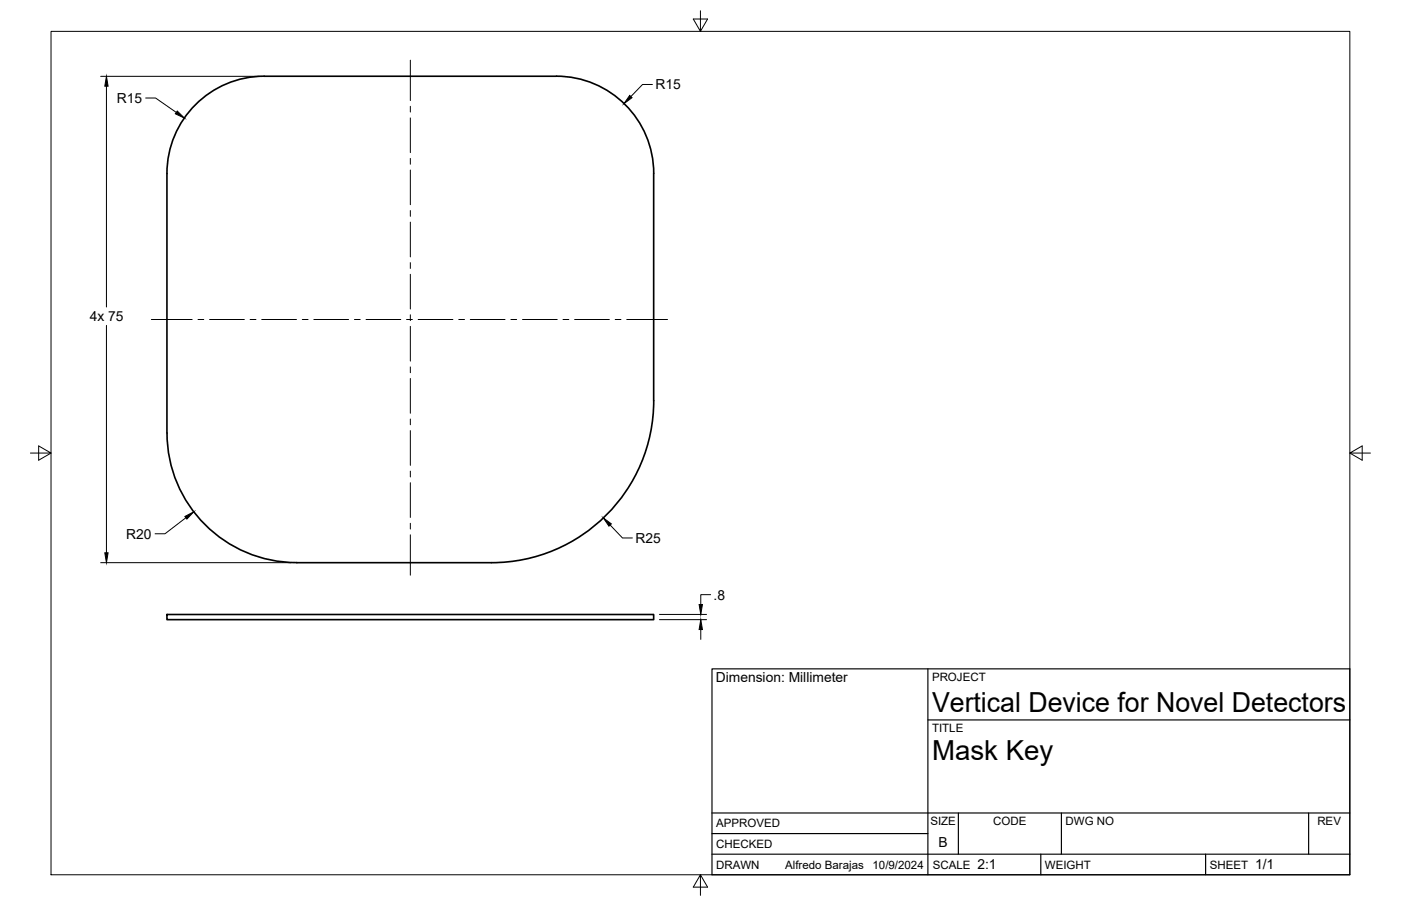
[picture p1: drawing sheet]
<svg xmlns="http://www.w3.org/2000/svg" width="432mm" height="279mm" viewBox="0 0 432 279" stroke-linecap="round" stroke-linejoin="round" font-family="sans-serif">
<!-- layer: Visible -->
<path d="M171.5 23.5a30 30 0 0 1 30 30v70a50 50 0 0 1-50 50h-60a40 40 0 0 1-40-40v-80a30 30 0 0 1 30-30h90M51.5 189.5h150v1.6h-150z" fill="none" stroke="#000" stroke-width=".51"/>
<!-- layer: Border -->
<path d="M15.7 9.7h400.3v260.1h-400.3zM215.9 3.3v6.4l-2.2-3.8h4.4l-2.2 3.8M9.4 139.7h6.3l-3.8-2.2v4.4l3.8-2.2M416 139.7l3.8 2.2v-4.4l-3.8 2.2h6.4M215.9 269.8l2.2 3.8h-4.4l2.2-3.8v6.3" fill="none" stroke="#000" stroke-width=".31"/>
<!-- layer: Titleblock -->
<path d="M219.4 206.3h196.6v63.5h-196.6zM286 206.3v63.5M286 222h130M219.4 257.1h66.6M219.4 250.7h196.6M295.4 250.7v12.7M327.1 250.7v12.7M403.3 250.7v12.7M219.4 263.4h196.6M320.8 263.4v6.4M371.6 263.4v6.4" fill="none" stroke="#000" stroke-width=".36"/>
<!-- layer: FD_Dimensions -->
<path d="M31 23.5h48.7M32.8 26.6v68.1M44.9 30.2h3l6.4 4.5M201.1 26.1h-3.1l-3.6 3.7M32.8 100.3v70.2M57.3 159.7l-6.5 4.9h-3M31 173.5h58.7M188.1 161.9l3.8 4h3M203.2 191.1h14.6M203.2 189.5h14.6M216 194.1v3.1M219 183.4h-3v3" fill="none" stroke="#000" stroke-width=".31"/>
<path d="M32.8 23.5l.5 3.1h-1zM54.6 34.2l2.2 2.2-2.8-1.3zM194.1 29.4l.7 .7-2.5 1.9zM57 159.3l2.7-1.5-2.1 2.3zM32.3 170.5h1l-.5 3zM185.9 159.7l2.5 1.9-.7 .7zM216 191.1l.5 3h-1zM215.5 186.4h1l-.5 3.1z" fill="#000" stroke="#000" stroke-width=".31"/>
<!-- layer: Smart Centers -->
<g fill="none" stroke="#000" stroke-width=".31">
<path d="M126.5 18.6v12.4M126.5 32.8v1.8M126.5 36.4v10.7M126.5 48.9v1.8M126.5 52.4v10.7M126.5 64.9v1.8M126.5 68.5v10.7M46.7 98.5h12.5M61 98.5h1.8M64.6 98.5h10.7M77.1 98.5h1.8M80.7 98.5h10.7"/>
<path d="M93.2 98.5h1.8M96.7 98.5h10.7M109.2 98.5h1.8M112.8 98.5h10.7M125.3 98.5h1.8M126.5 81v1.8M126.5 84.6v10.7M126.5 97.1v1.8M128.9 98.5h10.7M141.4 98.5h1.8M144.9 98.5h10.8M157.5 98.5h1.7"/>
<path d="M161 98.5h10.7M173.5 98.5h1.8M177.1 98.5h10.7M189.6 98.5h1.8M193.2 98.5h12.5M126.5 100.6v10.8M126.5 113.2v1.7M126.5 116.7v10.7M126.5 129.2v1.8M126.5 132.8v10.7M126.5 145.3v1.8M126.5 148.9v10.7"/>
<path d="M126.5 161.4v1.8M126.5 164.9v12.5"/>
</g>
<g font-size="8.5">
<text x="287.3" y="219.5">Vertical Device for Novel Detectors</text>
<text x="287.3" y="234.5">Mask Key</text>
</g>
<g font-size="4.3">
<text x="202" y="27.5">R15</text>
<text x="36" y="31.7">R15</text>
<text x="27.6" y="99">4x 75</text>
<text x="38.9" y="166.1">R20</text>
<text x="195.8" y="167.4">R25</text>
<text x="219.9" y="184.9">.8</text>
<text x="220.6" y="210.4">Dimension: Millimeter</text>
<text x="289.3" y="261.2">B</text>
<text x="301.2" y="268.1">2:1</text>
<text x="386.8" y="268.1">1/1</text>
</g>
<g font-size="3.5">
<text x="287.3" y="210.1">PROJECT</text>
<text x="287.3" y="225.8">TITLE</text>
<text x="220.7" y="255.2">APPROVED</text>
<text x="286.7" y="254.5">SIZE</text>
<text x="306.1" y="254.5">CODE</text>
<text x="328.4" y="254.5">DWG NO</text>
<text x="406" y="254.5">REV</text>
<text x="220.7" y="261.5">CHECKED</text>
<text x="220.7" y="267.9">DRAWN</text>
<text x="242" y="267.9">Alfredo Barajas</text>
<text x="268.9" y="267.9">10/9/2024</text>
<text x="287.5" y="267.9">SCALE</text>
<text x="322.1" y="267.9">WEIGHT</text>
<text x="372.9" y="267.9">SHEET</text>
</g>
</svg>
